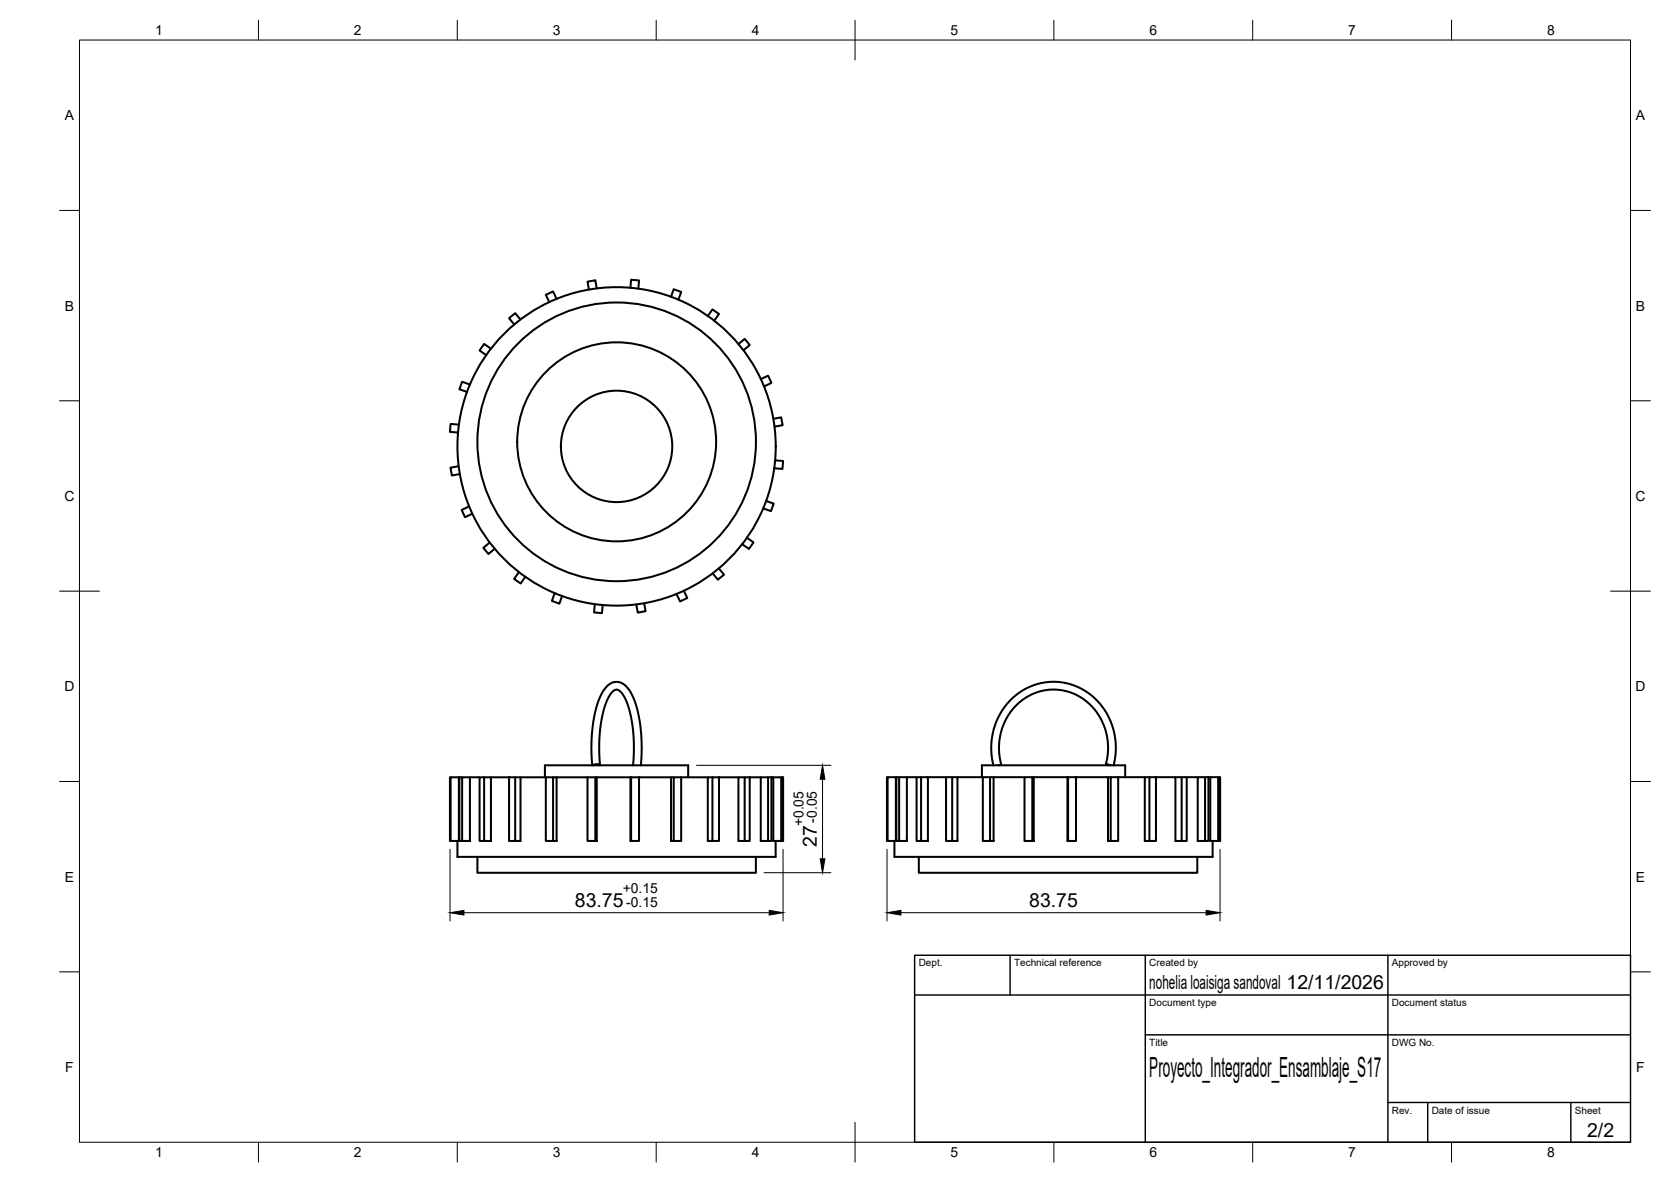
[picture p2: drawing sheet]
<svg xmlns="http://www.w3.org/2000/svg" width="420mm" height="297mm" viewBox="0 0 420 297" stroke-linecap="round" stroke-linejoin="round" font-family="sans-serif">
<!-- layer: Visible -->
<g fill="none" stroke="#000" stroke-width=".51">
<path d="M140 75.1l-.9-1.9-1.9 .9 .9 1.8M150.1 72.5l-.4-2.1-2 .4 .4 2M158.5 72.3l.2-2 2 .2-.2 2M168.7 74.6l.7-1.9 1.9 .7-.7 1.9M178 79.4l1.1-1.6 1.7 1.1-1.2 1.7M118.2 96.6l-2-.7-.7 1.9 1.9 .7M123.4 87.6l-1.7-1.2-1.1 1.7 1.7 1.1M130.9 80.3l-1.4-1.6-1.5 1.3 1.3 1.5M185.7 86.5l1.5-1.3 1.3 1.5-1.6 1.3M191.3 95.3l1.8-.9 .9 1.8-1.9 .9M115.3 117.2l-2 .3 .3 2 2-.4M115.4 106.7l-2.1-.2-.2 2 2.1 .2"/>
<path d="M194.4 105.2l2-.3 .4 2-2.1 .3M194.9 115.7l2 .2-.2 1.9-2-.1M118 127.3l-1.9 .9 .8 1.8 1.9-.9M123.1 136.3l-1.6 1.4 1.3 1.5 1.6-1.3M187.8 135.1l1.7 1.2-1.2 1.7-1.7-1.3M192.6 125.9l1.9 .7-.7 1.8-1.9-.7M130.5 143.8l-1.2 1.7 1.6 1.1 1.2-1.6M139.5 149.1l-.7 1.9 1.9 .7 .6-1.9M149.5 151.8l-.1 2.1 2 .2 .1-2.1M162 151.6l.3 2-1.9 .4-.4-2.1M171.9 148.4l.9 1.9-1.8 .8-.9-1.8M180.7 142.8l1.4 1.6-1.6 1.3-1.3-1.6"/>
<path d="M113.3 195.3h2.1v16h-2.1zM113.3 195.3h-.2v16h.2M115.4 195.3h.1M116.2 195.3h2v16h-2zM116.2 195.3h-.7v16h.7M118.2 195.3h2.4M121.7 195.3h1.7v16h-1.7zM121.7 195.3h-1.1v16h1.1M123.4 195.3h4.6M128 195.3h2.9M128 195.3v16h1.5M129.5 195.3v16h1.4v-16h6.3"/>
<path d="M137 195.3v-3h36v3M139.1 195.3h.9v16h-.9zM139.1 195.3h-1.9v16h1.9M140 195.3h7.7M148.9 192.3l-.2-3.8 .1-3.7 .4-3.7 .7-3.2 .7-2.2 1.2-2.3 1.6-1.5 1.5-.5 1.3 .2 1.5 1.2 1.3 2 1 2.8 .8 3.5 .4 3.7 .2 3.7-.3 3.8M149 192.3l1.2-.3 .6 .1v.2M149.7 195.3h.4v16h-.4zM149.7 195.3h-2v16h2M150.1 195.3h8.4M150.9 192.2l-.2-6.1 .6-5.6 .7-2.8 1-2.5 1-1.3 .9-.6 .5 .1 .6 .4 1 1.4 .9 2.1 .6 2.2 .5 2.8 .3 3.4-.1 6.5M158.7 195.3h-.2v16h2.2v-16M159.2 192.2v.1"/>
<path d="M160.7 195.3h-2v16M160.7 195.3h8M169.4 195.3h-.7v16h2.6v-16M171.3 195.3h-1.9v16M171.3 195.3h6.7M179.1 195.3h-1.1v16h2.8v-16M180.8 195.3h-1.7v16M180.8 195.3h4.9M187.2 195.3h-1.5v16h2.8v-16M188.5 195.3h-1.3v16M188.5 195.3h2.8M193.1 195.3h-1.8v16h2.7v-16"/>
<path d="M194 195.3h-.9v16M194 195.3h.4v16h2.4v-16h-2.4M196.4 195.3v16M196.8 195.3h.1v16h-.1M223.2 195.3h2.1v16h-2.1zM223.2 195.3h-.2v16h.2M225.3 195.3h2.7M225.4 195.3v16h.7M226.1 195.3v16h1.9v-16h2.5M231.6 195.3h1.7v16h-1.7zM231.6 195.3h-1.1v16h1.1M233.3 195.3h4.6"/>
<path d="M239.4 195.3h1.3v16h-1.3zM239.4 195.3h-1.5v16h1.5M240.7 195.3h6.4M246.9 195.3v-3h36v3M248.9 195.3h.9v16h-.9zM248.9 195.3h-1.8v16h1.8M249.8 192.3l-.5-3 .1-3.8 1-3.9 1.9-3.5 2.4-2.8 3-2.1 3.2-1.3 3.6-.6 3.8 .4 3.2 1.2 3.2 2.1 2.5 2.7 1.8 3 1.3 4.1 .3 3.5-.6 4M249.8 195.3h7.8M259.6 195.3h.3v16h-.3zM259.6 195.3h-2v16h2M259.9 195.3h8.5M268.6 195.3h-.2v16h2.2v-16"/>
<path d="M270.6 195.3h-2v16M270.6 195.3h8M278.1 192.1l.5-3.8-.3-3.4-1.1-3.4-1.5-2.5-2.2-2.5-2.8-1.9-2.5-.9-3.3-.4-3.3 .4-2.5 .9-2.8 1.9-2.2 2.5-1.9 3.4-.7 2.5-.3 3.4 .5 3.8-.5 .2M279.3 195.3h-.7v16h2.6v-16M279.3 192.3l-1.2-.2 .6 .2M281.2 195.3h-1.9v16M281.2 195.3h6.6M289 195.3h-1.2v16h2.9v-16M290.7 195.3h-1.7v16M290.7 195.3h4.9v16h2.8v-16h-2.8M297.1 195.3v16M298.4 195.3h2.8"/>
<path d="M303 195.3h-1.8v16h2.6v-16M303.8 195.3h-.8v16M303.8 195.3h.5M306.3 195.3h-2v16h2.5v-16h-.1v16M306.7 195.3h-.4v16M115 211.3v4h80v-4M120 215.3v4h70.1v-4M224.9 211.3v4h80v-4M231 215.3v4h70.1v-4"/>
<circle cx="155" cy="112.2" r="40"/>
<circle cx="155" cy="112.2" r="14"/>
<circle cx="155.1" cy="111" r="35"/>
<circle cx="155.1" cy="111" r="25"/>
</g>
<!-- layer: BORDER -->
<g fill="none" stroke="#000" stroke-width=".25">
<path d="M20 10.1h390v276.9h-390zM65 5.1v5M115 5.1v5M165 5.1v5M215 5.1v10M265 5.1v5M315 5.1v5M365 5.1v5M15 52.9h5M410 52.9h5M15 100.7h5M410 100.7h5"/>
<path d="M15 148.6h10M405 148.6h10M15 196.4h5M410 196.4h5M15 244.2h5M410 244.2h5M65 287v5M115 287v5M165 287v5M215 282.1v9.9M265 287v5M315 287v5"/>
<path d="M365 287v5"/>
</g>
<!-- layer: TITLEBLOCK -->
<path d="M230 240.1h180v46.9h-180zM230 250h180M254 240.1v9.9M288 240.1v46.9M349 240.1v46.9M288 260.1h122M349 277.1h61M359 277.1v9.9M395 277.1v9.9" fill="none" stroke="#000" stroke-width=".36"/>
<!-- layer: FD_Dimensions -->
<path d="M175.1 192.3h33.8M206.8 195.8v20M113.2 213.4v18.1M192.1 219.3h16.8M196.9 213.4v18.1M223 213.4v18.1M306.8 213.4v18.1M116.6 229.4h76.8M226.5 229.4h76.8" fill="none" stroke="#000" stroke-width=".25"/>
<path d="M206.8 192.3l.6 3.5h-1.2zM206.2 215.8h1.2l-.6 3.5zM113.2 229.4l3.4-.6v1.2zM193.4 228.8l3.5 .6-3.5 .6zM223 229.4l3.5-.6v1.2zM303.3 228.8l3.5 .6-3.5 .6z" fill="#000" stroke="#000" stroke-width=".25"/>
<text font-size="7" x="289" y="270.6">Proyecto_Integrador_Ensamblaje_S17</text>
<g font-size="4.9">
<text x="205.4" y="212.9" transform="rotate(-90 205.4 212.9)">27</text>
<text x="144.5" y="227.9">83.75</text>
<text x="258.8" y="227.9">83.75</text>
<text x="289" y="248.5">nohelia loaisiga sandoval 12/11/2026</text>
<text x="399.1" y="285.7">2/2</text>
</g>
<g font-size="3.5">
<text x="39" y="8.8">1</text>
<text x="89" y="8.8">2</text>
<text x="139" y="8.8">3</text>
<text x="189" y="8.8">4</text>
<text x="239" y="8.8">5</text>
<text x="289" y="8.8">6</text>
<text x="339" y="8.8">7</text>
<text x="389" y="8.8">8</text>
<text x="16.3" y="30.2">A</text>
<text x="411.3" y="30.2">A</text>
<text x="16.3" y="78">B</text>
<text x="411.3" y="78">B</text>
<text x="16.2" y="125.9">C</text>
<text x="411.2" y="125.9">C</text>
<text x="16.2" y="173.7">D</text>
<text x="411.2" y="173.7">D</text>
<text x="202" y="207.6" transform="rotate(-90 202 207.6)">+0.05</text>
<text x="205.4" y="206.7" transform="rotate(-90 205.4 206.7)">-0.05</text>
<text x="16.3" y="221.6">E</text>
<text x="411.3" y="221.6">E</text>
<text x="156.6" y="224.5">+0.15</text>
<text x="157.5" y="227.9">-0.15</text>
<text x="16.4" y="269.4">F</text>
<text x="411.4" y="269.4">F</text>
<text x="39" y="290.8">1</text>
<text x="89" y="290.8">2</text>
<text x="139" y="290.8">3</text>
<text x="189" y="290.8">4</text>
<text x="239" y="290.8">5</text>
<text x="289" y="290.8">6</text>
<text x="339" y="290.8">7</text>
<text x="389" y="290.8">8</text>
</g>
<g font-size="2.5">
<text x="231" y="242.9">Dept.</text>
<text x="255" y="242.9">Technical reference</text>
<text x="289" y="242.9">Created by</text>
<text x="350" y="242.9">Approved by</text>
<text x="289" y="252.8">Document type</text>
<text x="350" y="252.8">Document status</text>
<text x="289" y="262.9">Title</text>
<text x="350" y="262.9">DWG No.</text>
<text x="350" y="279.9">Rev.</text>
<text x="360" y="279.9">Date of issue</text>
<text x="396" y="279.9">Sheet</text>
</g>
</svg>
